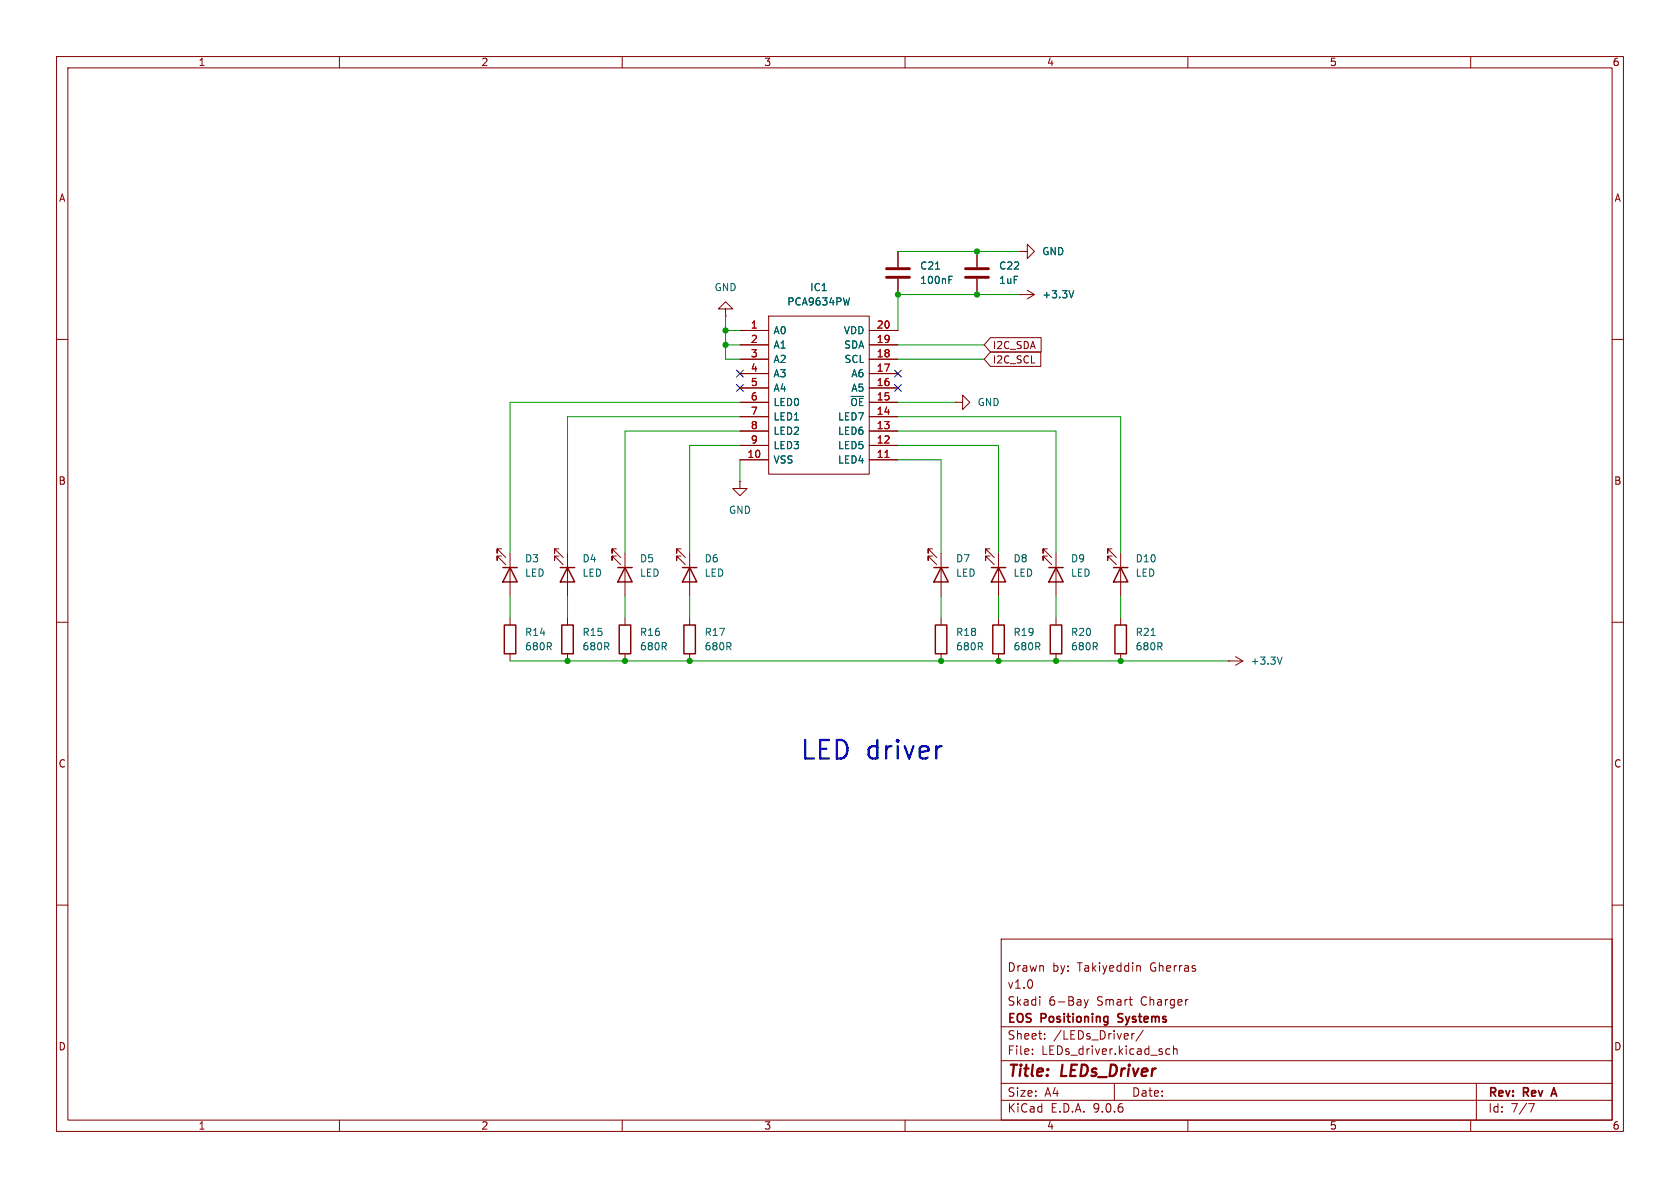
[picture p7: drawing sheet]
<svg xmlns="http://www.w3.org/2000/svg" width="297mm" height="210mm" viewBox="0 0 297 210" stroke-linecap="round" stroke-linejoin="round" font-family="sans-serif">
<g fill="none" stroke="#840000" stroke-width=".18">
<path d="M10 10h277v190h-277zM12 12h273v186h-273zM60 10v2M110 10v2M160 10v2M210 10v2M260 10v2M128.3 54.6h1.2l-1.2-1.3-1.3 1.3h1.3v1.3M128.3 55.9h.1M130.8 58.4h5.1M135.9 55.9h17.8v27.9h-17.8zM153.7 58.4h5"/>
<path d="M158.7 44.5v2.7M158.7 49.3v2.8M172.7 44.5v2.7M172.7 49.3v2.8M175.1 59.7h9v2.5h-9l-1.1-1.2zM180.3 52.1h.1M180.3 44.5h1.3v-1.3l1.3 1.3-1.3 1.2v-1.2M180.3 44.5h.1M180.3 52.1h2.6M181.6 51.3l1.3 .8M182.9 52.1l-1.3 .7M10 60h2"/>
<path d="M130.8 61h5.1M130.8 63.5h5.1M130.8 66h5.1M130.8 68.6h5.1M130.8 71.1h5.1M130.8 73.7h5.1M130.8 76.2h5.1M130.8 78.7h5.1M153.7 61h5M153.7 63.5h5M153.7 66h5M153.7 68.6h5"/>
<path d="M153.7 71.1h5M153.7 73.7h5M153.7 76.2h5M153.7 78.7h5M168.9 71.1h1.3v-1.2l1.2 1.2-1.2 1.3v-1.3M168.9 71.1h.1M175.1 62.2h8.9v2.6h-8.9l-1.1-1.3zM285 60h2M88.6 97h-.7v.8v-.8l1.5 1.6M88.6 98.3h-.7v.8v-.8l1.5 1.5M90.2 97.8v7.6M98.8 97h-.8v.8v-.8l1.6 1.6"/>
<path d="M98.8 98.3h-.8v.8v-.8l1.6 1.5M100.3 97.8v7.6M109 97h-.8v.8v-.8l1.5 1.6M109 98.3h-.8v.8v-.8l1.5 1.5M110.5 97.8v7.6M120.4 97h-.8v.8v-.8l1.6 1.6M120.4 98.3h-.8v.8v-.8l1.6 1.5M121.9 97.8v7.6M130.8 85.1v1.3h1.3l-1.3 1.2-1.3-1.2h1.3M130.8 85.1h.1M130.8 81.3h5.1M153.7 81.3h5"/>
<path d="M164.8 97h-.7v.8v-.8l1.5 1.6M164.8 98.3h-.7v.8v-.8l1.5 1.5M166.4 97.8v7.6M175 97h-.8v.8v-.8l1.6 1.6M175 98.3h-.8v.8v-.8l1.6 1.5M176.5 97.8v7.6M185.2 97h-.8v.8v-.8l1.5 1.6M185.2 98.3h-.8v.8v-.8l1.5 1.5M186.7 97.8v7.6M196.6 97h-.8v.8v-.8l1.6 1.6M196.6 98.3h-.8v.8v-.8l1.6 1.5M198.1 97.8v7.6"/>
<path d="M10 110h2M90.2 109.2v1.3M90.2 115.6v1.2M100.3 109.2v1.3M100.3 115.6v1.2M110.5 109.2v1.3M110.5 115.6v1.2M121.9 109.2v1.3M121.9 115.6v1.2M166.4 109.2v1.3M166.4 115.6v1.2M176.5 109.2v1.3"/>
<path d="M176.5 115.6v1.2M186.7 109.2v1.3M186.7 115.6v1.2M198.1 109.2v1.3M198.1 115.6v1.2M217.2 116.8h.1M217.2 116.8h2.5M218.4 116.1l1.3 .7M219.7 116.8l-1.3 .8M285 110h2M10 160h2M177 166h108v32h-108z"/>
<path d="M183.8 176.2v.1M191.7 176.7l.3 1M192 177.7l-.1 .4-.2 .1M192.4 176.7l-.4 1M201.2 170.7h.2l.2 .2v.8M285 160h2M60 198v2M110 198v2M160 198v2M177 194.5h108M177 191.5h108M177 187.5h108"/>
<path d="M177 181.5h108M182.5 186.3v.1M182.5 185.5v.1M184.7 183.6v.1M184.7 182.8v.1M197 191.5v3M200.1 182.7v1M200.5 182.7l-.3 .1-.1 .2M202.1 182.1l-1.3 2M206.8 185.5l-.4-.1-.3 .3v.4l.1 .2h.6M207.5 185.5l.2-.1 .3 .1 .1 .9M207.5 184.9v1.5"/>
<path d="M210 198v2M260 198v2M261 191.5v6.5M270.2 195.1h1l-.6 1.5"/>
</g>
<path d="M197.7 179.3v.5M197.6 180.6l.2 .1M274.3 193.4h.8M274.7 192.3l-.5 1.5" fill="none" stroke="#840000" stroke-width=".3"/>
<g fill="none" stroke="#840000" stroke-width=".25">
<path d="M88.9 100.3h2.5M89.2 110.5h2v5.1h-2zM90.2 100.3l1.2 2.6h-2.5zM99.1 100.3h2.5M99.3 110.5h2v5.1h-2zM100.3 100.3l1.3 2.6h-2.5zM109.2 100.3h2.6M109.5 110.5h2v5.1h-2zM110.5 100.3l1.3 2.6h-2.6zM120.6 100.3h2.6M120.9 110.5h2v5.1h-2zM121.9 100.3l1.3 2.6h-2.6z"/>
<path d="M165.1 100.3h2.5M165.4 110.5h2v5.1h-2zM166.4 100.3l1.2 2.6h-2.5zM175.3 100.3h2.5M175.5 110.5h2v5.1h-2zM176.5 100.3l1.3 2.6h-2.5zM185.4 100.3h2.6M185.7 110.5h2v5.1h-2zM186.7 100.3l1.3 2.6h-2.6zM196.8 100.3h2.6M197.1 110.5h2v5.1h-2zM198.1 100.3l1.3 2.6h-2.6z"/>
</g>
<path d="M156.7 47.5h4.1M156.7 49h4.1M170.7 47.5h4.1M170.7 49h4.1" fill="none" stroke="#840000" stroke-width=".51"/>
<path d="M150.2 52.6l-.3 1.3M165.4 47.6h.7M167.8 49.4h.4M167.8 48.8h.6M189.8 51.4l-.4 1.2M203.5 112.3h.7M226.7 116.1l-.5 1.3" fill="none" stroke="#006464" stroke-width=".18"/>
<path d="M156.5 80.9h.7" fill="none" stroke="#a90000" stroke-width=".18"/>
<g fill="none" stroke="#009600" stroke-width=".18">
<path d="M128.3 55.9v7.6h2.5M128.3 58.4h2.5M158.7 44.5h21.6M180.3 52.1h-21.6v6.3M128.3 61h2.5M130.8 78.7h-8.9v19.1M130.8 76.2h-20.3v21.6M130.8 73.7h-30.5v24.1M130.8 71.1h-40.6v26.7M158.7 61h15.3M158.7 78.7h17.8v19.1M158.7 63.5h15.3"/>
<path d="M158.7 73.7h39.4v24.1M158.7 76.2h28v21.6M158.7 71.1h10.2M130.8 81.3v3.8M158.7 81.3h7.7v16.5M90.2 116.8h127M90.2 105.4v3.8M100.3 105.4v3.8M110.5 105.4v3.8M121.9 105.4v3.8M166.4 105.4v3.8M176.5 105.4v3.8"/>
<path d="M186.7 105.4v3.8M198.1 105.4v3.8"/>
</g>
<path d="M130.2 68l1.2 1.2M130.2 65.4l1.2 1.2M131.4 68l-1.2 1.2M131.4 65.4l-1.2 1.2M158.1 65.4l1.3 1.2M158.1 68l1.3 1.2M159.4 65.4l-1.3 1.2M159.4 68l-1.3 1.2" fill="none" stroke="#000084" stroke-width=".18"/>
<path d="M166.2 131.9h.3" fill="none" stroke="#0000c2" stroke-width=".41"/>
<g fill="#009600" stroke="#009600" stroke-width=".18">
<circle cx="172.7" cy="44.5" r=".46"/>
<circle cx="158.7" cy="52.1" r=".46"/>
<circle cx="128.3" cy="58.4" r=".46"/>
<circle cx="128.3" cy="61" r=".46"/>
<circle cx="176.5" cy="116.8" r=".46"/>
<circle cx="166.4" cy="116.8" r=".46"/>
<circle cx="198.1" cy="116.8" r=".46"/>
<circle cx="186.7" cy="116.8" r=".46"/>
<circle cx="172.7" cy="52.1" r=".46"/>
<circle cx="100.3" cy="116.8" r=".46"/>
<circle cx="121.9" cy="116.8" r=".46"/>
<circle cx="110.5" cy="116.8" r=".46"/>
</g>
<text font-size="4.6" fill="#0000c2" x="141.3" y="134.8">LED driver</text>
<g font-size="2.8" fill="#840000">
<text x="178" y="190.9">Title:</text>
<text x="187.7" y="190.9">LEDs_Driver</text>
</g>
<g font-size="2.1" fill="#840000">
<text x="178" y="172">Drawn</text>
<text x="186" y="172">by:</text>
<text x="190.5" y="172">Takiyeddin</text>
<text x="203.5" y="172">Gherras</text>
<text x="178" y="178">Skadi</text>
<text x="178" y="175">v1.0</text>
<text x="185.4" y="178">6-Bay</text>
<text x="194" y="178">Smart</text>
<text x="201.8" y="178">Charger</text>
<text x="178" y="184">Sheet:</text>
<text x="178" y="181.2">EOS</text>
<text x="184.1" y="181.2">Positioning</text>
<text x="186.2" y="184">/LEDs_Driver/</text>
<text x="198.3" y="181.2">Systems</text>
<text x="178" y="186.7">File:</text>
<text x="184.1" y="186.7">LEDs_driver.kicad_sch</text>
<text x="178" y="196.9">KiCad</text>
<text x="178" y="194.1">Size:</text>
<text x="184.7" y="194.1">A4</text>
<text x="185.7" y="196.9">E.D.A.</text>
<text x="193.3" y="196.9">9.0.6</text>
<text x="200" y="194.1">Date:</text>
<text x="263" y="194.3">Rev:</text>
<text x="263" y="196.9">Id:</text>
<text x="267.1" y="196.9">7/7</text>
<text x="269.4" y="194.3">Rev</text>
<text x="275.1" y="194.3">A</text>
</g>
<g font-size="1.8" fill="#840000">
<text x="35" y="11.9">1</text>
<text x="85" y="11.9">2</text>
<text x="135" y="11.9">3</text>
<text x="185" y="11.9">4</text>
<text x="235" y="11.9">5</text>
<text x="285" y="11.9">6</text>
<text x="10.3" y="35.9">A</text>
<text x="285.3" y="35.9">A</text>
<text x="175.4" y="61.9">I2C_SDA</text>
<text x="175.4" y="64.5">I2C_SCL</text>
<text x="10.3" y="85.9">B</text>
<text x="285.3" y="85.9">B</text>
<text x="10.3" y="135.9">C</text>
<text x="285.3" y="135.9">C</text>
<text x="10.3" y="185.9">D</text>
<text x="285.3" y="185.9">D</text>
<text x="35" y="199.9">1</text>
<text x="85" y="199.9">2</text>
<text x="135" y="199.9">3</text>
<text x="185" y="199.9">4</text>
<text x="235" y="199.9">5</text>
<text x="285" y="199.9">6</text>
</g>
<g font-size="1.8" fill="#006464">
<text x="162.6" y="47.9">C21</text>
<text x="176.5" y="47.9">C22</text>
<text x="184.2" y="45.3">GND</text>
<text x="126.2" y="51.7">GND</text>
<text x="143.1" y="51.7">IC1</text>
<text x="162.6" y="50.4">100nF</text>
<text x="176.5" y="50.4">1uF</text>
<text x="184.2" y="52.9">+3.3V</text>
<text x="136.7" y="59.3">A0</text>
<text x="139.1" y="54.2">PCA9634PW</text>
<text x="149.1" y="59.3">VDD</text>
<text x="136.7" y="61.8">A1</text>
<text x="136.7" y="64.4">A2</text>
<text x="149.1" y="61.8">SDA</text>
<text x="149.2" y="64.4">SCL</text>
<text x="136.7" y="66.9">A3</text>
<text x="136.7" y="69.4">A4</text>
<text x="136.7" y="72">LED0</text>
<text x="150.2" y="72">~{OE}</text>
<text x="150.4" y="66.9">A6</text>
<text x="150.4" y="69.4">A5</text>
<text x="172.7" y="72">GND</text>
<text x="136.7" y="74.5">LED1</text>
<text x="136.7" y="77.1">LED2</text>
<text x="148" y="74.5">LED7</text>
<text x="148" y="77.1">LED6</text>
<text x="136.7" y="79.6">LED3</text>
<text x="136.7" y="82.1">VSS</text>
<text x="148" y="79.6">LED5</text>
<text x="148" y="82.1">LED4</text>
<text x="128.8" y="91">GND</text>
<text x="92.7" y="99.6">D3</text>
<text x="102.9" y="99.6">D4</text>
<text x="113" y="99.6">D5</text>
<text x="124.5" y="99.6">D6</text>
<text x="168.9" y="99.6">D7</text>
<text x="179.1" y="99.6">D8</text>
<text x="189.2" y="99.6">D9</text>
<text x="200.7" y="99.6">D10</text>
<text x="92.7" y="102.1">LED</text>
<text x="102.9" y="102.1">LED</text>
<text x="113" y="102.1">LED</text>
<text x="124.5" y="102.1">LED</text>
<text x="168.9" y="102.1">LED</text>
<text x="179.1" y="102.1">LED</text>
<text x="189.2" y="102.1">LED</text>
<text x="200.7" y="102.1">LED</text>
<text x="92.7" y="112.6">R14</text>
<text x="102.9" y="112.6">R15</text>
<text x="113" y="112.6">R16</text>
<text x="124.5" y="112.6">R17</text>
<text x="168.9" y="112.6">R18</text>
<text x="179.1" y="112.6">R19</text>
<text x="189.2" y="112.6">R20</text>
<text x="200.7" y="112.6">R21</text>
<text x="92.7" y="115.2">680R</text>
<text x="102.9" y="115.2">680R</text>
<text x="113" y="115.2">680R</text>
<text x="124.5" y="115.2">680R</text>
<text x="168.9" y="115.2">680R</text>
<text x="179.1" y="115.2">680R</text>
<text x="189.2" y="115.2">680R</text>
<text x="200.7" y="115.2">680R</text>
<text x="221" y="117.7">+3.3V</text>
</g>
<g font-size="1.8" fill="#a90000">
<text x="132.6" y="58.2">1</text>
<text x="154.9" y="58.2">20</text>
<text x="132.6" y="60.7">2</text>
<text x="132.6" y="63.2">3</text>
<text x="132.6" y="65.8">4</text>
<text x="154.9" y="60.7">19</text>
<text x="154.9" y="63.2">18</text>
<text x="154.9" y="65.8">17</text>
<text x="132.6" y="68.3">5</text>
<text x="132.6" y="70.9">6</text>
<text x="154.9" y="68.3">16</text>
<text x="154.9" y="70.9">15</text>
<text x="132.6" y="73.4">7</text>
<text x="132.6" y="75.9">8</text>
<text x="154.9" y="73.4">14</text>
<text x="154.9" y="75.9">13</text>
<text x="132" y="81">10</text>
<text x="132.6" y="78.5">9</text>
<text x="154.9" y="78.5">12</text>
<text x="154.9" y="81">11</text>
</g>
</svg>
